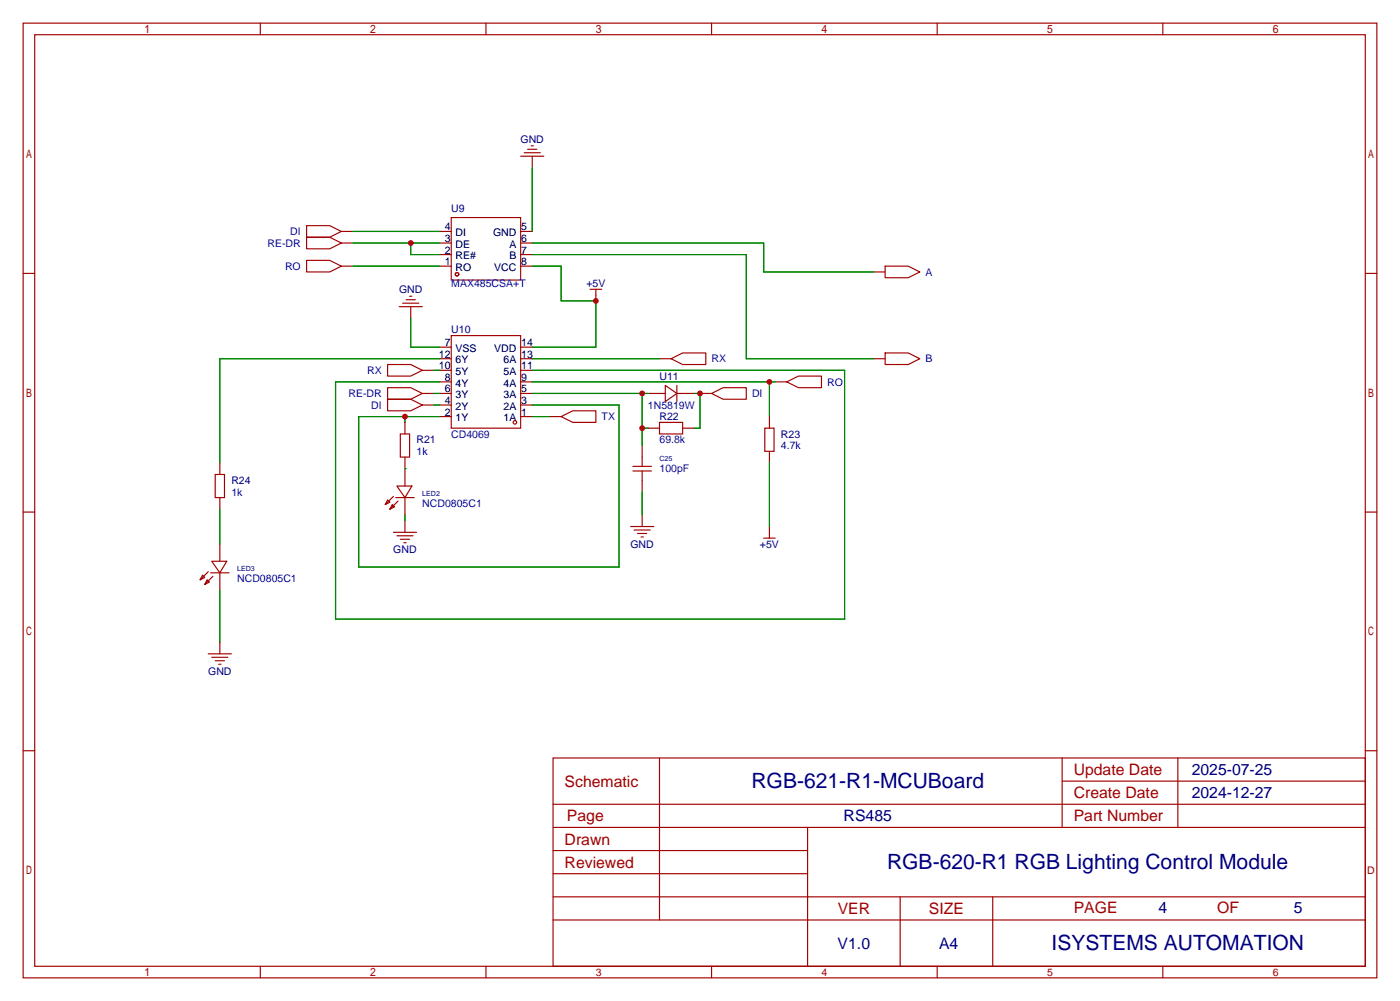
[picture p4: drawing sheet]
<svg xmlns="http://www.w3.org/2000/svg" width="307mm" height="220mm" viewBox="0 0 307 220" stroke-linecap="round" stroke-linejoin="round" font-family="sans-serif">
<g fill="none" stroke="#a10000" stroke-width=".25">
<path d="M5.1 5.1h297.2v209.5h-297.2zM7.6 7.6h292.1v204.5h-292.1zM57.1 5.1v2.5M106.7 5.1v2.5M156.2 5.1v2.5M205.7 5.1v2.5M255.3 5.1v2.5M114.3 34.3h5.1M115.1 33.5h3.5M115.8 32.8h2.1M116.6 32h.5M116.8 34.3v2.5"/>
<path d="M67.3 52.1h5.1l2.5 1.2-2.5 1.3h-5.1zM67.3 49.5h5.1l2.5 1.3-2.5 1.3h-5.1zM67.3 57.1h5.1l2.5 1.3-2.5 1.3h-5.1zM74.9 58.4h2.6M74.9 53.3h2.6M74.9 50.8h2.6M96.5 58.4h2.6M96.5 55.9h2.6M96.5 53.3h2.6M96.5 50.8h2.6M99.1 47.8h15.2v13.7h-15.2zM114.3 58.4h2.5"/>
<path d="M114.3 55.9h2.5M114.3 53.3h2.5M114.3 50.8h2.5M191.8 59.7h2.5M194.3 58.4h5.1l2.5 1.3-2.5 1.3h-5.1zM5.1 60h2.5M87.6 67.3h5.1M88.4 66.5h3.5M89.2 65.8h2M89.9 65h.5M90.2 67.3v2.5M96.5 76.2h2.6"/>
<path d="M96.5 78.7h2.6M99.1 73.7h15.2v20.3h-15.2zM114.3 76.2h2.5M114.3 78.7h2.5M129.5 63.5h2.6M130.8 63.5v2.5M144.8 78.7h2.5M147.3 78.7l2.6-1.2h5v2.5h-5zM191.8 78.7h2.5M194.3 77.5h5.1l2.5 1.2-2.5 1.3h-5.1zM299.7 60h2.6M85.1 85.1h5.1l2.5 1.3-2.5 1.2h-5.1z"/>
<path d="M85.1 80h5.1l2.5 1.3-2.5 1.2h-5.1zM85.1 87.6h5.1l2.5 1.3-2.5 1.3h-5.1zM87.9 95.2h2v5.1h-2zM88.9 92.7v2.5M92.7 81.3h2.5M92.7 86.4h2.5M92.7 88.9h2.5M96.5 81.3h2.6M96.5 83.8h2.6M96.5 86.4h2.6M96.5 88.9h2.6M96.5 91.4h2.6"/>
<path d="M114.3 81.3h2.5M114.3 83.8h2.5M114.3 86.4h2.5M114.3 88.9h2.5M114.3 91.4h2.5M120.6 91.4h2.6M123.2 91.4l2.5-1.2h5.1v2.5h-5.1zM141 97.8v4.6M142.2 86.4h3.8M142.2 94h2.6M144.8 92.7h5.1v2.5h-5.1zM146 84.6l2.6 1.8-2.6 1.7z"/>
<path d="M148.6 86.4h3.8M148.6 84.6v3.5M149.9 94h2.5M153.7 86.4h2.5M156.2 86.4l2.5-1.3h5.1v2.5h-5.1zM167.9 94h2v5.1h-2zM168.9 91.4v2.6M168.9 99.1v2.5M170.2 83.8h2.5M172.7 83.8l2.6-1.3h5v2.6h-5zM5.1 112.4h2.5M47.2 104.1h2.1v5.1h-2.1z"/>
<path d="M48.3 101.6v2.5M48.3 109.2v2.6M48.3 119.4v3.8M85.1 109.7l.5 .5-1 .5zM86.1 110.7l.5 .6-1 .5zM86.4 116.8h5M86.4 109l-1.8 1.7M86.9 109.2h4M87.1 106.7h3.3l-1.5 2.5zM87.1 117.6h3.6M87.4 110l-1.8 1.8M87.9 118.4h2"/>
<path d="M88.6 119.1h.6M88.9 100.3v6.4M88.9 109.2v3.8M88.9 114.3v2.5M138.4 115.6h5.1M138.9 103.4h4.1M138.9 102.4h4.1M139.2 116.3h3.5M140 117.1h2M140.7 117.9h.5M141 103.4v4.5M141 113v2.6"/>
<path d="M167.6 118.1h2.6M168.9 115.6v2.5M299.7 112.4h2.6M44.4 126.2l.6 .5-1.1 .6zM45.5 127.3l.5 .5-1 .5zM45.7 125.5l-1.8 1.8M46.2 125.7h4.1M46.5 123.2h3.3l-1.5 2.5zM46.7 126.5l-1.7 1.8M48.3 125.7v3.8M45.7 143.5h5.1M46.5 144.3h3.5"/>
<path d="M47.2 145h2.1M48 145.8h.5M48.3 141v2.5M5.1 164.8h2.5M121.4 166.4h178.3v45.7h-178.3zM121.4 176.5h178.3M144.8 166.4v35.5M233.2 166.4v15.2M233.2 171.4h66.5M258.6 166.4v15.2M299.7 164.8h2.6M121.4 186.7h55.9"/>
<path d="M121.4 181.6h178.3M121.4 196.8h178.3M121.4 191.8h55.9M177.3 181.6v30.5M197.6 196.8v15.3M217.9 196.8v15.3M57.1 212.1v2.5M106.7 212.1v2.5M121.4 201.9h178.3M156.2 212.1v2.5M205.7 212.1v2.5M255.3 212.1v2.5"/>
<circle cx="100.3" cy="60.2" r=".38"/>
<circle cx="113" cy="92.7" r=".38"/>
</g>
<g fill="none" stroke="#008700" stroke-width=".25">
<path d="M116.8 36.8v14M77.5 53.3h19M77.5 58.4h19M77.5 50.8h19M90.2 53.3v2.6h6.3M116.8 53.3h50.8v6.4h24.2M116.8 55.9h47v22.8h28M116.8 58.4h6.4v7.6h7.6v10.2h-14M90.2 69.8v6.4h6.3M96.5 78.7h-48.2v22.9M116.8 78.7h28M88.9 91.4v1.3"/>
<path d="M95.2 86.4h1.3M95.2 81.3h1.3M95.2 88.9h1.3M116.8 86.4h25.4M116.8 81.3h68.6v54.6h-111.7v-52.1h22.8M116.8 83.8h53.4M116.8 88.9h19.1v35.6h-57.2v-33.1h17.8M116.8 91.4h3.8M141 94h1.2M141 86.4v11.4M152.4 86.4h1.3v7.6h-1.3M168.9 83.8v7.6"/>
<path d="M48.3 111.8v7.6M88.9 102.9h.1M88.9 113v1.3M141 107.9v5.1M168.9 101.6v14M48.3 129.5v11.5"/>
</g>
<g fill="#c00">
<circle cx="130.8" cy="66" r=".63"/>
<circle cx="90.2" cy="53.3" r=".63"/>
<circle cx="153.7" cy="86.4" r=".63"/>
<circle cx="141" cy="94" r=".63"/>
<circle cx="141" cy="86.4" r=".63"/>
<circle cx="88.9" cy="91.4" r=".63"/>
<circle cx="168.9" cy="83.8" r=".63"/>
</g>
<g font-size="4.6" fill="#000080">
<text x="165" y="173.1">RGB-621-R1-MCUBoard</text>
<text x="194.7" y="190.8">RGB-620-R1 RGB Lighting Control Module</text>
<text x="230.9" y="208.6">ISYSTEMS AUTOMATION</text>
</g>
<g font-size="3.5" fill="#a00000">
<text x="124" y="172.7">Schematic</text>
<text x="235.7" y="170.1">Update Date</text>
<text x="235.7" y="175.2">Create Date</text>
<text x="124" y="185.4">Drawn</text>
<text x="124.5" y="180.3">Page</text>
<text x="235.7" y="180.3">Part Number</text>
<text x="124" y="190.4">Reviewed</text>
<text x="183.9" y="200.6">VER</text>
<text x="203.9" y="200.6">SIZE</text>
<text x="235.7" y="200.3">PAGE</text>
<text x="267.2" y="200.3">OF</text>
</g>
<g font-size="3.5" fill="#000080">
<text x="261.6" y="170.1">2025-07-25</text>
<text x="261.6" y="175.2">2024-12-27</text>
<text x="185.2" y="180.3">RS485</text>
<text x="254.3" y="200.3">4</text>
<text x="284" y="200.3">5</text>
<text x="183.9" y="208.2">V1.0</text>
<text x="206.2" y="208.2">A4</text>
</g>
<g font-size="2.3" fill="#000080">
<text x="114.3" y="31.3">GND</text>
<text x="99.1" y="46.5">U9</text>
<text x="87.6" y="64.3">GND</text>
<text x="128.7" y="63">+5V</text>
<text x="99.1" y="73.2">U10</text>
<text x="144.8" y="83.4">U11</text>
<text x="144.8" y="92.2">R22</text>
<text x="91.4" y="97.3">R21</text>
<text x="171.4" y="96.1">R23</text>
<text x="50.8" y="106.2">R24</text>
<text x="86.3" y="121.5">GND</text>
<text x="138.4" y="120.2">GND</text>
<text x="166.8" y="120.2">+5V</text>
<text x="45.7" y="148.1">GND</text>
</g>
<g font-size="2.3" fill="#00f">
<text x="63.7" y="51.6">DI</text>
<text x="58.7" y="54.1">RE-DR</text>
<text x="62.6" y="59.2">RO</text>
<text x="99.1" y="63">MAX485CSA+T</text>
<text x="203.2" y="60.5">A</text>
<text x="80.6" y="82.1">RX</text>
<text x="156.2" y="79.5">RX</text>
<text x="203.2" y="79.5">B</text>
<text x="76.5" y="87.2">RE-DR</text>
<text x="81.5" y="89.7">DI</text>
<text x="142.2" y="89.7">1N5819W</text>
<text x="165.1" y="87.2">DI</text>
<text x="181.6" y="84.6">RO</text>
<text x="132.1" y="92.2">TX</text>
<text x="91.4" y="99.9">1k</text>
<text x="99.1" y="96.1">CD4069</text>
<text x="144.8" y="97.3">69.8k</text>
<text x="171.4" y="98.6">4.7k</text>
<text x="144.8" y="103.7">100pF</text>
<text x="50.8" y="108.8">1k</text>
<text x="92.7" y="111.3">NCD0805C1</text>
<text x="52.1" y="127.8">NCD0805C1</text>
</g>
<g font-size="2.3">
<text x="97.6" y="53.1">3</text>
<text x="97.6" y="50.6">4</text>
<text x="100" y="51.8">DI</text>
<text x="108.2" y="51.8">GND</text>
<text x="114.4" y="50.6">5</text>
<text x="114.4" y="53.1">6</text>
<text x="97.6" y="58.2">1</text>
<text x="97.6" y="55.7">2</text>
<text x="100" y="59.5">RO</text>
<text x="100" y="56.9">RE#</text>
<text x="100" y="54.4">DE</text>
<text x="108.5" y="59.5">VCC</text>
<text x="111.8" y="54.4">A</text>
<text x="111.8" y="56.9">B</text>
<text x="114.4" y="55.7">7</text>
<text x="114.4" y="58.2">8</text>
<text x="97.6" y="76">7</text>
<text x="100" y="77.2">VSS</text>
<text x="108.5" y="77.2">VDD</text>
<text x="114.4" y="76">14</text>
<text x="96.4" y="78.5">12</text>
<text x="96.4" y="81.1">10</text>
<text x="97.6" y="83.6">8</text>
<text x="100" y="79.8">6Y</text>
<text x="100" y="82.3">5Y</text>
<text x="110.5" y="79.8">6A</text>
<text x="110.5" y="82.3">5A</text>
<text x="114.4" y="78.5">13</text>
<text x="114.4" y="81.1">11</text>
<text x="114.4" y="83.6">9</text>
<text x="97.6" y="86.1">6</text>
<text x="97.6" y="88.7">4</text>
<text x="100" y="84.9">4Y</text>
<text x="100" y="87.4">3Y</text>
<text x="100" y="89.9">2Y</text>
<text x="110.5" y="84.9">4A</text>
<text x="110.5" y="87.4">3A</text>
<text x="110.5" y="89.9">2A</text>
<text x="114.4" y="86.1">5</text>
<text x="114.4" y="88.7">3</text>
<text x="97.6" y="91.2">2</text>
<text x="100" y="92.5">1Y</text>
<text x="110.5" y="92.5">1A</text>
<text x="114.4" y="91.2">1</text>
</g>
<g font-size="2.3" fill="#a00000">
<text x="300.2" y="191.8">D</text>
<text x="130.8" y="214.2">3</text>
<text x="180.3" y="214.2">4</text>
<text x="229.9" y="214.2">5</text>
<text x="279.4" y="214.2">6</text>
</g>
<g font-size="1.6" fill="#000080">
<text x="144.8" y="101.3">C25</text>
<text x="92.7" y="108.9">LED2</text>
<text x="52.1" y="125.4">LED3</text>
</g>
</svg>
